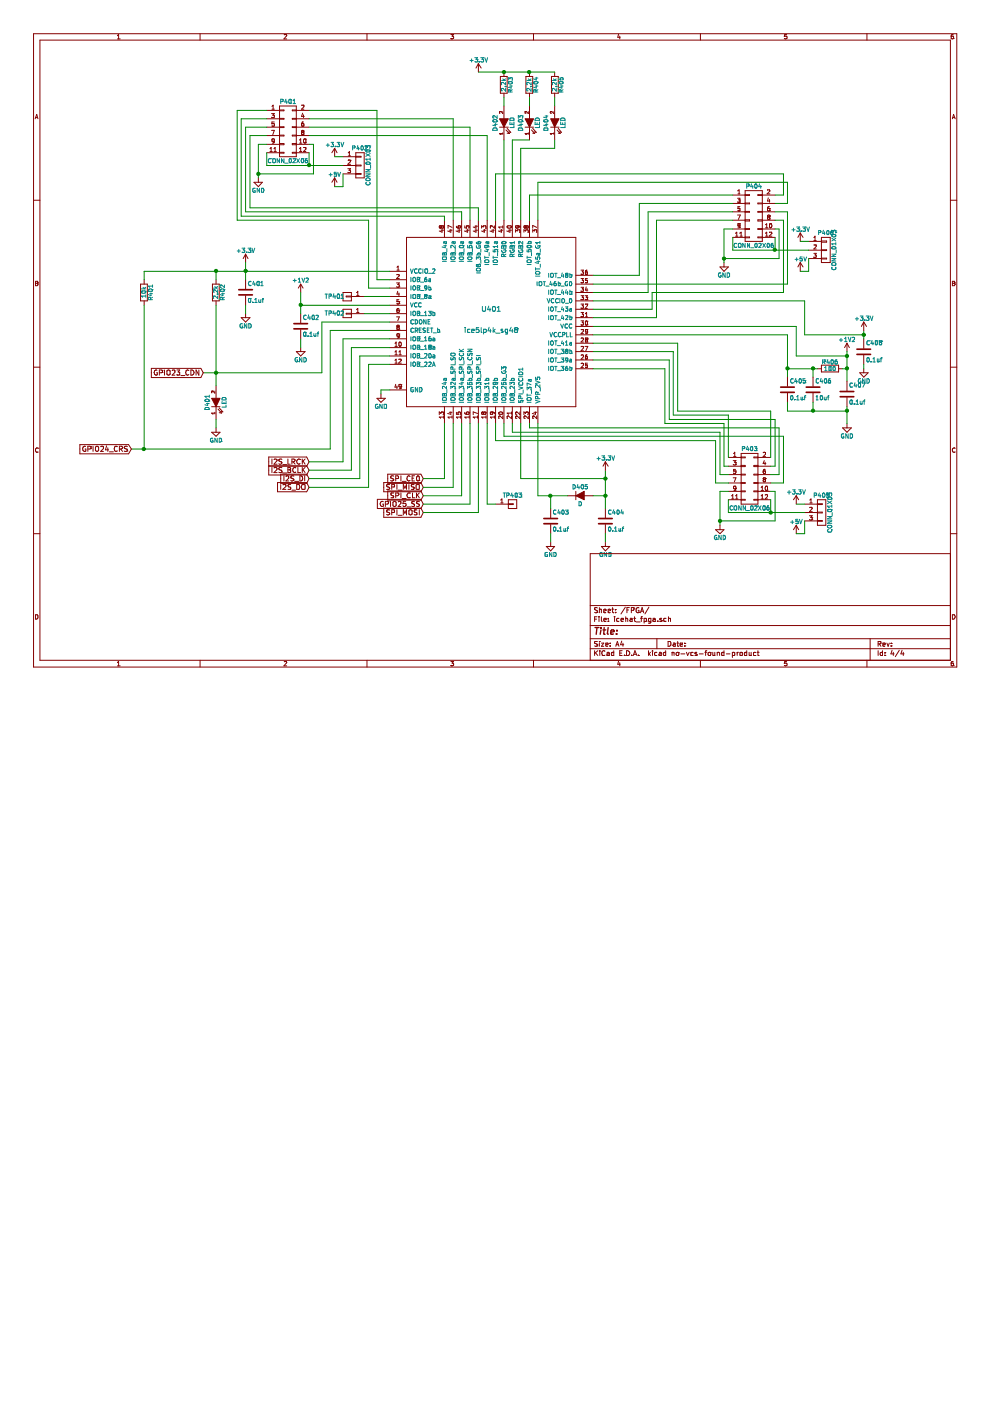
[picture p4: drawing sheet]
EESchema Schematic File Version 2
LIBS:power
LIBS:device
LIBS:transistors
LIBS:conn
LIBS:linear
LIBS:regul
LIBS:74xx
LIBS:cmos4000
LIBS:adc-dac
LIBS:memory
LIBS:xilinx
LIBS:microcontrollers
LIBS:dsp
LIBS:microchip
LIBS:analog_switches
LIBS:motorola
LIBS:texas
LIBS:intel
LIBS:audio
LIBS:interface
LIBS:digital-audio
LIBS:philips
LIBS:display
LIBS:cypress
LIBS:siliconi
LIBS:opto
LIBS:atmel
LIBS:contrib
LIBS:valves
LIBS:RPi_Hat-cache
LIBS:emeb_library
LIBS:icehat-cache
EELAYER 25 0
EELAYER END
$Descr A4 11693 8268
encoding utf-8
Sheet 4 4
Title ""
Date ""
Rev ""
Comp ""
Comment1 ""
Comment2 ""
Comment3 ""
Comment4 ""
$EndDescr
$Comp
L ice5lp4k_sg48 U401
U 1 1
P 5800 3800
F 0 "U401" H 5800 3950 60  0000 C CNN
F 1 "ice5lp4k_sg48" H 5800 3700 60  0000 C CNN
F 2 "emeb:QFN-48-1EP_7x7mm_Pitch0.5mm_DIY_PADS" H 5800 3800 60  0001 C CNN
F 3 "" H 5800 3800 60  0000 C CNN
	1    5800 3800
	1    0    0    -1  
$EndComp
$Comp
L +3.3V #PWR013
U 1 1
P 2900 3100
F 0 "#PWR013" H 2900 2950 50  0001 C CNN
F 1 "+3.3V" H 2900 3240 50  0000 C CNN
F 2 "" H 2900 3100 50  0000 C CNN
F 3 "" H 2900 3100 50  0000 C CNN
	1    2900 3100
	1    0    0    -1  
$EndComp
$Comp
L C C402
U 1 1
P 3550 3850
F 0 "C402" H 3575 3950 50  0000 L CNN
F 1 "0.1uf" H 3575 3750 50  0000 L CNN
F 2 "Capacitors_SMD:C_0603" H 3588 3700 50  0001 C CNN
F 3 "" H 3550 3850 50  0000 C CNN
	1    3550 3850
	1    0    0    -1  
$EndComp
$Comp
L GND #PWR014
U 1 1
P 3550 4100
F 0 "#PWR014" H 3550 3850 50  0001 C CNN
F 1 "GND" H 3550 3950 50  0000 C CNN
F 2 "" H 3550 4100 50  0000 C CNN
F 3 "" H 3550 4100 50  0000 C CNN
	1    3550 4100
	1    0    0    -1  
$EndComp
$Comp
L +1V2 #PWR015
U 1 1
P 3550 3450
F 0 "#PWR015" H 3550 3300 50  0001 C CNN
F 1 "+1V2" H 3550 3590 50  0000 C CNN
F 2 "" H 3550 3450 50  0000 C CNN
F 3 "" H 3550 3450 50  0000 C CNN
	1    3550 3450
	1    0    0    -1  
$EndComp
$Comp
L LED D401
U 1 1
P 2550 4750
F 0 "D401" H 2550 4850 50  0000 C CNN
F 1 "LED" H 2550 4650 50  0000 C CNN
F 2 "LEDs:LED_0805" H 2550 4750 50  0001 C CNN
F 3 "" H 2550 4750 50  0000 C CNN
	1    2550 4750
	0    -1   -1   0   
$EndComp
$Comp
L R R402
U 1 1
P 2550 3450
F 0 "R402" V 2630 3450 50  0000 C CNN
F 1 "2.2k" V 2550 3450 50  0000 C CNN
F 2 "Resistors_SMD:R_0603" H 2480 3450 50  0001 C CNN
F 3 "" H 2550 3450 50  0000 C CNN
	1    2550 3450
	1    0    0    -1  
$EndComp
$Comp
L C C401
U 1 1
P 2900 3450
F 0 "C401" H 2925 3550 50  0000 L CNN
F 1 "0.1uf" H 2925 3350 50  0000 L CNN
F 2 "Capacitors_SMD:C_0603" H 2938 3300 50  0001 C CNN
F 3 "" H 2900 3450 50  0000 C CNN
	1    2900 3450
	1    0    0    -1  
$EndComp
$Comp
L GND #PWR016
U 1 1
P 2900 3700
F 0 "#PWR016" H 2900 3450 50  0001 C CNN
F 1 "GND" H 2900 3550 50  0000 C CNN
F 2 "" H 2900 3700 50  0000 C CNN
F 3 "" H 2900 3700 50  0000 C CNN
	1    2900 3700
	1    0    0    -1  
$EndComp
$Comp
L GND #PWR017
U 1 1
P 2550 5050
F 0 "#PWR017" H 2550 4800 50  0001 C CNN
F 1 "GND" H 2550 4900 50  0000 C CNN
F 2 "" H 2550 5050 50  0000 C CNN
F 3 "" H 2550 5050 50  0000 C CNN
	1    2550 5050
	1    0    0    -1  
$EndComp
$Comp
L R R401
U 1 1
P 1700 3450
F 0 "R401" V 1780 3450 50  0000 C CNN
F 1 "10k" V 1700 3450 50  0000 C CNN
F 2 "Resistors_SMD:R_0603" H 1630 3450 50  0001 C CNN
F 3 "" H 1700 3450 50  0000 C CNN
	1    1700 3450
	1    0    0    -1  
$EndComp
Wire Wire Line
	3550 3450 3550 3700
Wire Wire Line
	3550 4000 3550 4100
Wire Wire Line
	4600 3600 3550 3600
Connection ~ 3550 3600
Wire Wire Line
	1700 3200 4600 3200
Wire Wire Line
	2900 3100 2900 3300
Connection ~ 2900 3200
Wire Wire Line
	2900 3700 2900 3600
Wire Wire Line
	2550 5050 2550 4950
Wire Wire Line
	2550 3600 2550 4550
Wire Wire Line
	2550 3200 2550 3300
Wire Wire Line
	1700 3200 1700 3300
Connection ~ 2550 3200
Wire Wire Line
	4600 3800 3800 3800
Wire Wire Line
	3800 3800 3800 4400
Wire Wire Line
	3800 4400 2400 4400
Connection ~ 2550 4400
Wire Wire Line
	4600 3900 3900 3900
Wire Wire Line
	3900 3900 3900 5300
Wire Wire Line
	3900 5300 1550 5300
Wire Wire Line
	1700 5300 1700 3600
Text GLabel 3650 5550 0    60   Input ~ 0
I2S_BCLK
Text GLabel 2400 4400 0    60   Input ~ 0
GPIO23_CDN
Text GLabel 1550 5300 0    60   Input ~ 0
GPIO24_CRS
Text GLabel 5000 5950 0    60   Input ~ 0
GPIO25_SS
Text GLabel 5000 5650 0    60   Input ~ 0
SPI_CE0
Text GLabel 3650 5650 0    60   Input ~ 0
I2S_DI
Text GLabel 3650 5750 0    60   Input ~ 0
I2S_DO
Text GLabel 5000 6050 0    60   Input ~ 0
SPI_MOSI
Text GLabel 5000 5750 0    60   Input ~ 0
SPI_MISO
Text GLabel 5000 5850 0    60   Input ~ 0
SPI_CLK
Text GLabel 3650 5450 0    60   Input ~ 0
I2S_LRCK
Connection ~ 1700 5300
$Comp
L R R403
U 1 1
P 5950 1000
F 0 "R403" V 6030 1000 50  0000 C CNN
F 1 "2.2k" V 5950 1000 50  0000 C CNN
F 2 "Resistors_SMD:R_0603" H 5880 1000 50  0001 C CNN
F 3 "" H 5950 1000 50  0000 C CNN
	1    5950 1000
	1    0    0    -1  
$EndComp
$Comp
L R R404
U 1 1
P 6250 1000
F 0 "R404" V 6330 1000 50  0000 C CNN
F 1 "2.2k" V 6250 1000 50  0000 C CNN
F 2 "Resistors_SMD:R_0603" H 6180 1000 50  0001 C CNN
F 3 "" H 6250 1000 50  0000 C CNN
	1    6250 1000
	1    0    0    -1  
$EndComp
$Comp
L R R405
U 1 1
P 6550 1000
F 0 "R405" V 6630 1000 50  0000 C CNN
F 1 "2.2k" V 6550 1000 50  0000 C CNN
F 2 "Resistors_SMD:R_0603" H 6480 1000 50  0001 C CNN
F 3 "" H 6550 1000 50  0000 C CNN
	1    6550 1000
	1    0    0    -1  
$EndComp
$Comp
L +3.3V #PWR018
U 1 1
P 5650 850
F 0 "#PWR018" H 5650 700 50  0001 C CNN
F 1 "+3.3V" H 5650 990 50  0000 C CNN
F 2 "" H 5650 850 50  0000 C CNN
F 3 "" H 5650 850 50  0000 C CNN
	1    5650 850 
	1    0    0    -1  
$EndComp
Wire Wire Line
	5650 850  6550 850 
Connection ~ 5950 850 
Connection ~ 6250 850 
$Comp
L LED D402
U 1 1
P 5950 1450
F 0 "D402" H 5950 1550 50  0000 C CNN
F 1 "LED" H 5950 1350 50  0000 C CNN
F 2 "LEDs:LED_0805" H 5950 1450 50  0001 C CNN
F 3 "" H 5950 1450 50  0000 C CNN
	1    5950 1450
	0    -1   -1   0   
$EndComp
$Comp
L LED D403
U 1 1
P 6250 1450
F 0 "D403" H 6250 1550 50  0000 C CNN
F 1 "LED" H 6250 1350 50  0000 C CNN
F 2 "LEDs:LED_0805" H 6250 1450 50  0001 C CNN
F 3 "" H 6250 1450 50  0000 C CNN
	1    6250 1450
	0    -1   -1   0   
$EndComp
$Comp
L LED D404
U 1 1
P 6550 1450
F 0 "D404" H 6550 1550 50  0000 C CNN
F 1 "LED" H 6550 1350 50  0000 C CNN
F 2 "LEDs:LED_0805" H 6550 1450 50  0001 C CNN
F 3 "" H 6550 1450 50  0000 C CNN
	1    6550 1450
	0    -1   -1   0   
$EndComp
Wire Wire Line
	5950 1250 5950 1150
Wire Wire Line
	6250 1250 6250 1150
Wire Wire Line
	6550 1250 6550 1150
Wire Wire Line
	5950 1650 5950 2600
Wire Wire Line
	6250 1650 6050 1650
Wire Wire Line
	6050 1650 6050 2600
$Comp
L C C408
U 1 1
P 10200 4150
F 0 "C408" H 10225 4250 50  0000 L CNN
F 1 "0.1uf" H 10225 4050 50  0000 L CNN
F 2 "Capacitors_SMD:C_0603" H 10238 4000 50  0001 C CNN
F 3 "" H 10200 4150 50  0000 C CNN
	1    10200 4150
	1    0    0    -1  
$EndComp
$Comp
L +1V2 #PWR019
U 1 1
P 10000 4150
F 0 "#PWR019" H 10000 4000 50  0001 C CNN
F 1 "+1V2" H 10000 4290 50  0000 C CNN
F 2 "" H 10000 4150 50  0000 C CNN
F 3 "" H 10000 4150 50  0000 C CNN
	1    10000 4150
	1    0    0    -1  
$EndComp
$Comp
L C C405
U 1 1
P 9300 4600
F 0 "C405" H 9325 4700 50  0000 L CNN
F 1 "0.1uf" H 9325 4500 50  0000 L CNN
F 2 "Capacitors_SMD:C_0603" H 9338 4450 50  0001 C CNN
F 3 "" H 9300 4600 50  0000 C CNN
	1    9300 4600
	1    0    0    -1  
$EndComp
$Comp
L R R406
U 1 1
P 9800 4350
F 0 "R406" V 9880 4350 50  0000 C CNN
F 1 "100" V 9800 4350 50  0000 C CNN
F 2 "Resistors_SMD:R_0603" V 9730 4350 50  0001 C CNN
F 3 "" H 9800 4350 50  0000 C CNN
	1    9800 4350
	0    -1   -1   0   
$EndComp
$Comp
L C C407
U 1 1
P 10000 4650
F 0 "C407" H 10025 4750 50  0000 L CNN
F 1 "0.1uf" H 10025 4550 50  0000 L CNN
F 2 "Capacitors_SMD:C_0603" H 10038 4500 50  0001 C CNN
F 3 "" H 10000 4650 50  0000 C CNN
	1    10000 4650
	1    0    0    -1  
$EndComp
$Comp
L C C406
U 1 1
P 9600 4600
F 0 "C406" H 9625 4700 50  0000 L CNN
F 1 "10uf" H 9625 4500 50  0000 L CNN
F 2 "Resistors_SMD:R_0805" H 9638 4450 50  0001 C CNN
F 3 "" H 9600 4600 50  0000 C CNN
	1    9600 4600
	1    0    0    -1  
$EndComp
$Comp
L D D405
U 1 1
P 6850 5850
F 0 "D405" H 6850 5950 50  0000 C CNN
F 1 "D" H 6850 5750 50  0000 C CNN
F 2 "Diodes_SMD:D_0603" H 6850 5850 50  0001 C CNN
F 3 "" H 6850 5850 50  0000 C CNN
	1    6850 5850
	1    0    0    -1  
$EndComp
$Comp
L GND #PWR020
U 1 1
P 10200 4350
F 0 "#PWR020" H 10200 4100 50  0001 C CNN
F 1 "GND" H 10200 4200 50  0000 C CNN
F 2 "" H 10200 4350 50  0000 C CNN
F 3 "" H 10200 4350 50  0000 C CNN
	1    10200 4350
	1    0    0    -1  
$EndComp
$Comp
L GND #PWR021
U 1 1
P 10000 5000
F 0 "#PWR021" H 10000 4750 50  0001 C CNN
F 1 "GND" H 10000 4850 50  0000 C CNN
F 2 "" H 10000 5000 50  0000 C CNN
F 3 "" H 10000 5000 50  0000 C CNN
	1    10000 5000
	1    0    0    -1  
$EndComp
$Comp
L C C404
U 1 1
P 7150 6150
F 0 "C404" H 7175 6250 50  0000 L CNN
F 1 "0.1uf" H 7175 6050 50  0000 L CNN
F 2 "Capacitors_SMD:C_0603" H 7188 6000 50  0001 C CNN
F 3 "" H 7150 6150 50  0000 C CNN
	1    7150 6150
	1    0    0    -1  
$EndComp
$Comp
L C C403
U 1 1
P 6500 6150
F 0 "C403" H 6525 6250 50  0000 L CNN
F 1 "0.1uf" H 6525 6050 50  0000 L CNN
F 2 "Capacitors_SMD:C_0603" H 6538 6000 50  0001 C CNN
F 3 "" H 6500 6150 50  0000 C CNN
	1    6500 6150
	1    0    0    -1  
$EndComp
$Comp
L GND #PWR022
U 1 1
P 7150 6400
F 0 "#PWR022" H 7150 6150 50  0001 C CNN
F 1 "GND" H 7150 6250 50  0000 C CNN
F 2 "" H 7150 6400 50  0000 C CNN
F 3 "" H 7150 6400 50  0000 C CNN
	1    7150 6400
	1    0    0    -1  
$EndComp
$Comp
L GND #PWR023
U 1 1
P 6500 6400
F 0 "#PWR023" H 6500 6150 50  0001 C CNN
F 1 "GND" H 6500 6250 50  0000 C CNN
F 2 "" H 6500 6400 50  0000 C CNN
F 3 "" H 6500 6400 50  0000 C CNN
	1    6500 6400
	1    0    0    -1  
$EndComp
$Comp
L GND #PWR024
U 1 1
P 4500 4650
F 0 "#PWR024" H 4500 4400 50  0001 C CNN
F 1 "GND" H 4500 4500 50  0000 C CNN
F 2 "" H 4500 4650 50  0000 C CNN
F 3 "" H 4500 4650 50  0000 C CNN
	1    4500 4650
	1    0    0    -1  
$EndComp
Wire Wire Line
	4600 4600 4500 4600
Wire Wire Line
	4500 4600 4500 4650
Wire Wire Line
	7000 3550 9500 3550
Wire Wire Line
	9500 3550 9500 3950
Wire Wire Line
	9500 3950 10200 3950
Wire Wire Line
	10200 3900 10200 4000
Connection ~ 10200 3950
Wire Wire Line
	10200 4350 10200 4300
Wire Wire Line
	7000 3850 9400 3850
Wire Wire Line
	9400 3850 9400 4200
Wire Wire Line
	9400 4200 10000 4200
Wire Wire Line
	10000 4150 10000 4500
Connection ~ 10000 4200
Wire Wire Line
	9950 4350 10000 4350
Connection ~ 10000 4350
Wire Wire Line
	7000 3950 9300 3950
Wire Wire Line
	9300 4350 9650 4350
Wire Wire Line
	9300 3950 9300 4450
Wire Wire Line
	9300 4750 9300 4850
Wire Wire Line
	9300 4850 10000 4850
Wire Wire Line
	10000 4800 10000 5000
Wire Wire Line
	9600 4850 9600 4750
Connection ~ 9600 4850
Connection ~ 10000 4850
Connection ~ 9300 4350
Wire Wire Line
	9600 4350 9600 4450
Connection ~ 9600 4350
Wire Wire Line
	7150 6400 7150 6300
Wire Wire Line
	6500 6400 6500 6300
Wire Wire Line
	7150 5850 7000 5850
Wire Wire Line
	7150 5550 7150 6000
Wire Wire Line
	6500 6000 6500 5850
Wire Wire Line
	6350 5850 6700 5850
Wire Wire Line
	6350 5000 6350 5850
Connection ~ 6500 5850
Wire Wire Line
	6150 5000 6150 5650
Wire Wire Line
	6150 5650 7150 5650
Connection ~ 7150 5850
$Comp
L +3.3V #PWR025
U 1 1
P 7150 5550
F 0 "#PWR025" H 7150 5400 50  0001 C CNN
F 1 "+3.3V" H 7150 5690 50  0000 C CNN
F 2 "" H 7150 5550 50  0000 C CNN
F 3 "" H 7150 5550 50  0000 C CNN
	1    7150 5550
	1    0    0    -1  
$EndComp
Connection ~ 7150 5650
Wire Wire Line
	5000 5750 5350 5750
Wire Wire Line
	5350 5750 5350 5000
Wire Wire Line
	5000 5850 5450 5850
Wire Wire Line
	5450 5850 5450 5000
Wire Wire Line
	5000 5950 5550 5950
Wire Wire Line
	5550 5950 5550 5000
Wire Wire Line
	5000 6050 5650 6050
Wire Wire Line
	5650 6050 5650 5000
Wire Wire Line
	3650 5450 4050 5450
Wire Wire Line
	4050 5450 4050 4000
Wire Wire Line
	4050 4000 4600 4000
Wire Wire Line
	3650 5550 4150 5550
Wire Wire Line
	4150 5550 4150 4100
Wire Wire Line
	4150 4100 4600 4100
Wire Wire Line
	3650 5650 4250 5650
Wire Wire Line
	4250 5650 4250 4200
Wire Wire Line
	4250 4200 4600 4200
Wire Wire Line
	3650 5750 4350 5750
Wire Wire Line
	4350 5750 4350 4300
Wire Wire Line
	4350 4300 4600 4300
Wire Wire Line
	5250 5000 5250 5650
Wire Wire Line
	5250 5650 5000 5650
$Comp
L CONN_02X06 P403
U 1 1
P 8850 5650
F 0 "P403" H 8850 6000 50  0000 C CNN
F 1 "CONN_02X06" H 8850 5300 50  0000 C CNN
F 2 "Pin_Headers:Pin_Header_Straight_2x06" H 8850 4450 50  0001 C CNN
F 3 "" H 8850 4450 50  0000 C CNN
	1    8850 5650
	1    0    0    -1  
$EndComp
$Comp
L CONN_01X03 P405
U 1 1
P 9700 6050
F 0 "P405" H 9700 6250 50  0000 C CNN
F 1 "CONN_01X03" V 9800 6050 50  0000 C CNN
F 2 "Pin_Headers:Pin_Header_Straight_1x03" H 9700 6050 50  0001 C CNN
F 3 "" H 9700 6050 50  0000 C CNN
	1    9700 6050
	1    0    0    -1  
$EndComp
$Comp
L +3.3V #PWR026
U 1 1
P 9400 5950
F 0 "#PWR026" H 9400 5800 50  0001 C CNN
F 1 "+3.3V" H 9400 6090 50  0000 C CNN
F 2 "" H 9400 5950 50  0000 C CNN
F 3 "" H 9400 5950 50  0000 C CNN
	1    9400 5950
	1    0    0    -1  
$EndComp
$Comp
L +5V #PWR027
U 1 1
P 9400 6300
F 0 "#PWR027" H 9400 6150 50  0001 C CNN
F 1 "+5V" H 9400 6440 50  0000 C CNN
F 2 "" H 9400 6300 50  0000 C CNN
F 3 "" H 9400 6300 50  0000 C CNN
	1    9400 6300
	1    0    0    -1  
$EndComp
Wire Wire Line
	9400 6300 9500 6300
Wire Wire Line
	9400 5950 9500 5950
Wire Wire Line
	8600 6050 9500 6050
Wire Wire Line
	9100 6050 9100 5900
Wire Wire Line
	8600 6050 8600 5900
Connection ~ 9100 6050
Wire Wire Line
	9500 6300 9500 6150
$Comp
L CONN_02X06 P404
U 1 1
P 8900 2550
F 0 "P404" H 8900 2900 50  0000 C CNN
F 1 "CONN_02X06" H 8900 2200 50  0000 C CNN
F 2 "Pin_Headers:Pin_Header_Straight_2x06" H 8900 1350 50  0001 C CNN
F 3 "" H 8900 1350 50  0000 C CNN
	1    8900 2550
	1    0    0    -1  
$EndComp
$Comp
L CONN_01X03 P406
U 1 1
P 9750 2950
F 0 "P406" H 9750 3150 50  0000 C CNN
F 1 "CONN_01X03" V 9850 2950 50  0000 C CNN
F 2 "Pin_Headers:Pin_Header_Straight_1x03" H 9750 2950 50  0001 C CNN
F 3 "" H 9750 2950 50  0000 C CNN
	1    9750 2950
	1    0    0    -1  
$EndComp
$Comp
L +3.3V #PWR028
U 1 1
P 9450 2850
F 0 "#PWR028" H 9450 2700 50  0001 C CNN
F 1 "+3.3V" H 9450 2990 50  0000 C CNN
F 2 "" H 9450 2850 50  0000 C CNN
F 3 "" H 9450 2850 50  0000 C CNN
	1    9450 2850
	1    0    0    -1  
$EndComp
$Comp
L +5V #PWR029
U 1 1
P 9450 3200
F 0 "#PWR029" H 9450 3050 50  0001 C CNN
F 1 "+5V" H 9450 3340 50  0000 C CNN
F 2 "" H 9450 3200 50  0000 C CNN
F 3 "" H 9450 3200 50  0000 C CNN
	1    9450 3200
	1    0    0    -1  
$EndComp
Wire Wire Line
	9450 3200 9550 3200
Wire Wire Line
	9450 2850 9550 2850
Wire Wire Line
	8650 2950 9550 2950
Wire Wire Line
	9150 2950 9150 2800
Wire Wire Line
	8650 2950 8650 2800
Connection ~ 9150 2950
Wire Wire Line
	9550 3200 9550 3050
$Comp
L CONN_02X06 P401
U 1 1
P 3400 1550
F 0 "P401" H 3400 1900 50  0000 C CNN
F 1 "CONN_02X06" H 3400 1200 50  0000 C CNN
F 2 "Pin_Headers:Pin_Header_Straight_2x06" H 3400 350 50  0001 C CNN
F 3 "" H 3400 350 50  0000 C CNN
	1    3400 1550
	1    0    0    -1  
$EndComp
$Comp
L CONN_01X03 P402
U 1 1
P 4250 1950
F 0 "P402" H 4250 2150 50  0000 C CNN
F 1 "CONN_01X03" V 4350 1950 50  0000 C CNN
F 2 "Pin_Headers:Pin_Header_Straight_1x03" H 4250 1950 50  0001 C CNN
F 3 "" H 4250 1950 50  0000 C CNN
	1    4250 1950
	1    0    0    -1  
$EndComp
$Comp
L +3.3V #PWR030
U 1 1
P 3950 1850
F 0 "#PWR030" H 3950 1700 50  0001 C CNN
F 1 "+3.3V" H 3950 1990 50  0000 C CNN
F 2 "" H 3950 1850 50  0000 C CNN
F 3 "" H 3950 1850 50  0000 C CNN
	1    3950 1850
	1    0    0    -1  
$EndComp
$Comp
L +5V #PWR031
U 1 1
P 3950 2200
F 0 "#PWR031" H 3950 2050 50  0001 C CNN
F 1 "+5V" H 3950 2340 50  0000 C CNN
F 2 "" H 3950 2200 50  0000 C CNN
F 3 "" H 3950 2200 50  0000 C CNN
	1    3950 2200
	1    0    0    -1  
$EndComp
Wire Wire Line
	3950 2200 4050 2200
Wire Wire Line
	3950 1850 4050 1850
Wire Wire Line
	3150 1950 4050 1950
Wire Wire Line
	3650 1950 3650 1800
Wire Wire Line
	3150 1950 3150 1800
Connection ~ 3650 1950
Wire Wire Line
	4050 2200 4050 2050
Wire Wire Line
	9100 5400 9100 4850
Wire Wire Line
	9100 4850 8000 4850
Wire Wire Line
	8000 4850 8000 4050
Wire Wire Line
	8000 4050 7000 4050
Wire Wire Line
	7000 4150 7950 4150
Wire Wire Line
	7950 4150 7950 4900
Wire Wire Line
	7950 4900 8600 4900
Wire Wire Line
	8600 4900 8600 5400
Wire Wire Line
	7000 4250 7900 4250
Wire Wire Line
	7900 4250 7900 4950
Wire Wire Line
	7900 4950 9150 4950
Wire Wire Line
	9150 4950 9150 5500
Wire Wire Line
	9150 5500 9100 5500
Wire Wire Line
	7000 4350 7850 4350
Wire Wire Line
	7850 4350 7850 5000
Wire Wire Line
	7850 5000 8550 5000
Wire Wire Line
	8550 5000 8550 5500
Wire Wire Line
	8550 5500 8600 5500
$Comp
L GND #PWR032
U 1 1
P 8500 6200
F 0 "#PWR032" H 8500 5950 50  0001 C CNN
F 1 "GND" H 8500 6050 50  0000 C CNN
F 2 "" H 8500 6200 50  0000 C CNN
F 3 "" H 8500 6200 50  0000 C CNN
	1    8500 6200
	1    0    0    -1  
$EndComp
Wire Wire Line
	8500 5800 8500 6200
Wire Wire Line
	8500 5800 8600 5800
Wire Wire Line
	8500 6150 9150 6150
Wire Wire Line
	9150 6150 9150 5800
Wire Wire Line
	9150 5800 9100 5800
Connection ~ 8500 6150
$Comp
L GND #PWR033
U 1 1
P 8550 3100
F 0 "#PWR033" H 8550 2850 50  0001 C CNN
F 1 "GND" H 8550 2950 50  0000 C CNN
F 2 "" H 8550 3100 50  0000 C CNN
F 3 "" H 8550 3100 50  0000 C CNN
	1    8550 3100
	1    0    0    -1  
$EndComp
Wire Wire Line
	8650 2700 8550 2700
Wire Wire Line
	8550 2700 8550 3100
Wire Wire Line
	9150 2700 9200 2700
Wire Wire Line
	9200 2700 9200 3050
Wire Wire Line
	9200 3050 8550 3050
Connection ~ 8550 3050
$Comp
L GND #PWR034
U 1 1
P 3050 2100
F 0 "#PWR034" H 3050 1850 50  0001 C CNN
F 1 "GND" H 3050 1950 50  0000 C CNN
F 2 "" H 3050 2100 50  0000 C CNN
F 3 "" H 3050 2100 50  0000 C CNN
	1    3050 2100
	1    0    0    -1  
$EndComp
Wire Wire Line
	3150 1700 3050 1700
Wire Wire Line
	3050 1700 3050 2100
Wire Wire Line
	3650 1700 3700 1700
Wire Wire Line
	3700 1700 3700 2050
Wire Wire Line
	3700 2050 3050 2050
Connection ~ 3050 2050
Wire Wire Line
	6250 5000 6250 5050
Wire Wire Line
	6250 5050 9200 5050
Wire Wire Line
	9200 5050 9200 5600
Wire Wire Line
	9200 5600 9100 5600
Wire Wire Line
	5950 5000 5950 5150
Wire Wire Line
	5950 5150 9250 5150
Wire Wire Line
	9250 5150 9250 5700
Wire Wire Line
	9250 5700 9100 5700
Wire Wire Line
	6050 5000 6050 5100
Wire Wire Line
	6050 5100 8500 5100
Wire Wire Line
	8500 5100 8500 5600
Wire Wire Line
	8500 5600 8600 5600
Wire Wire Line
	5850 5000 5850 5200
Wire Wire Line
	5850 5200 8450 5200
Wire Wire Line
	8450 5200 8450 5700
Wire Wire Line
	8450 5700 8600 5700
$Comp
L +3.3V #PWR035
U 1 1
P 10200 3900
F 0 "#PWR035" H 10200 3750 50  0001 C CNN
F 1 "+3.3V" H 10200 4040 50  0000 C CNN
F 2 "" H 10200 3900 50  0000 C CNN
F 3 "" H 10200 3900 50  0000 C CNN
	1    10200 3900
	1    0    0    -1  
$EndComp
Wire Wire Line
	7000 3750 7750 3750
Wire Wire Line
	7750 3750 7750 2600
Wire Wire Line
	7000 3450 7650 3450
Wire Wire Line
	7650 3450 7650 2500
Wire Wire Line
	7650 2500 8650 2500
Wire Wire Line
	7000 3250 7550 3250
Wire Wire Line
	7550 3250 7550 2400
Wire Wire Line
	7550 2400 8650 2400
Wire Wire Line
	6250 2600 6250 2300
Wire Wire Line
	6250 2300 8650 2300
Wire Wire Line
	7000 3650 7700 3650
Wire Wire Line
	7700 3650 7700 3450
Wire Wire Line
	7700 3450 9250 3450
Wire Wire Line
	9250 3450 9250 2600
Wire Wire Line
	9250 2600 9150 2600
Wire Wire Line
	7000 3350 9300 3350
Wire Wire Line
	9300 3350 9300 2500
Wire Wire Line
	9300 2500 9150 2500
Wire Wire Line
	6350 2600 6350 2150
Wire Wire Line
	6350 2150 9300 2150
Wire Wire Line
	9300 2150 9300 2400
Wire Wire Line
	9300 2400 9150 2400
Wire Wire Line
	5850 2600 5850 2050
Wire Wire Line
	5850 2050 9250 2050
Wire Wire Line
	9250 2050 9250 2300
Wire Wire Line
	9250 2300 9150 2300
Wire Wire Line
	7750 2600 8650 2600
Wire Wire Line
	6150 1750 6150 2600
Wire Wire Line
	6150 1750 6550 1750
Wire Wire Line
	6550 1750 6550 1650
Wire Wire Line
	5750 2600 5750 1600
Wire Wire Line
	5750 1600 3650 1600
Wire Wire Line
	5650 2600 5650 2450
Wire Wire Line
	5650 2450 2950 2450
Wire Wire Line
	2950 2450 2950 1600
Wire Wire Line
	2950 1600 3150 1600
Wire Wire Line
	5550 2600 5550 1500
Wire Wire Line
	5550 1500 3650 1500
Wire Wire Line
	5450 2600 5450 2500
Wire Wire Line
	5450 2500 2900 2500
Wire Wire Line
	2900 2500 2900 1500
Wire Wire Line
	2900 1500 3150 1500
Wire Wire Line
	5350 2600 5350 1400
Wire Wire Line
	5350 1400 3650 1400
Wire Wire Line
	5250 2600 5250 2550
Wire Wire Line
	5250 2550 2850 2550
Wire Wire Line
	2850 2550 2850 1400
Wire Wire Line
	2850 1400 3150 1400
Wire Wire Line
	4450 3300 4450 1300
Wire Wire Line
	4450 1300 3650 1300
Wire Wire Line
	4600 3400 4350 3400
Wire Wire Line
	4350 3400 4350 2600
Wire Wire Line
	4350 2600 2800 2600
Wire Wire Line
	2800 2600 2800 1300
Wire Wire Line
	2800 1300 3150 1300
Wire Wire Line
	4600 3300 4450 3300
$Comp
L CONN_01X01 TP403
U 1 1
P 6050 5950
F 0 "TP403" H 6050 6050 50  0000 C CNN
F 1 "CONN_01X01" V 6150 5950 50  0001 C CNN
F 2 "Connect:PINTST" H 6050 5950 50  0001 C CNN
F 3 "" H 6050 5950 50  0000 C CNN
	1    6050 5950
	1    0    0    -1  
$EndComp
$Comp
L CONN_01X01 TP401
U 1 1
P 4100 3500
F 0 "TP401" H 4250 3500 50  0000 C CNN
F 1 "CONN_01X01" V 4200 3500 50  0001 C CNN
F 2 "Connect:PINTST" H 4100 3500 50  0001 C CNN
F 3 "" H 4100 3500 50  0000 C CNN
	1    4100 3500
	-1   0    0    -1  
$EndComp
$Comp
L CONN_01X01 TP402
U 1 1
P 4100 3700
F 0 "TP402" H 4250 3700 50  0000 C CNN
F 1 "CONN_01X01" V 4200 3700 50  0001 C CNN
F 2 "Connect:PINTST" H 4100 3700 50  0001 C CNN
F 3 "" H 4100 3700 50  0000 C CNN
	1    4100 3700
	-1   0    0    -1  
$EndComp
Wire Wire Line
	4600 3500 4300 3500
Wire Wire Line
	4300 3700 4600 3700
Wire Wire Line
	5750 5000 5750 5950
Wire Wire Line
	5750 5950 5850 5950
$EndSCHEMATC
